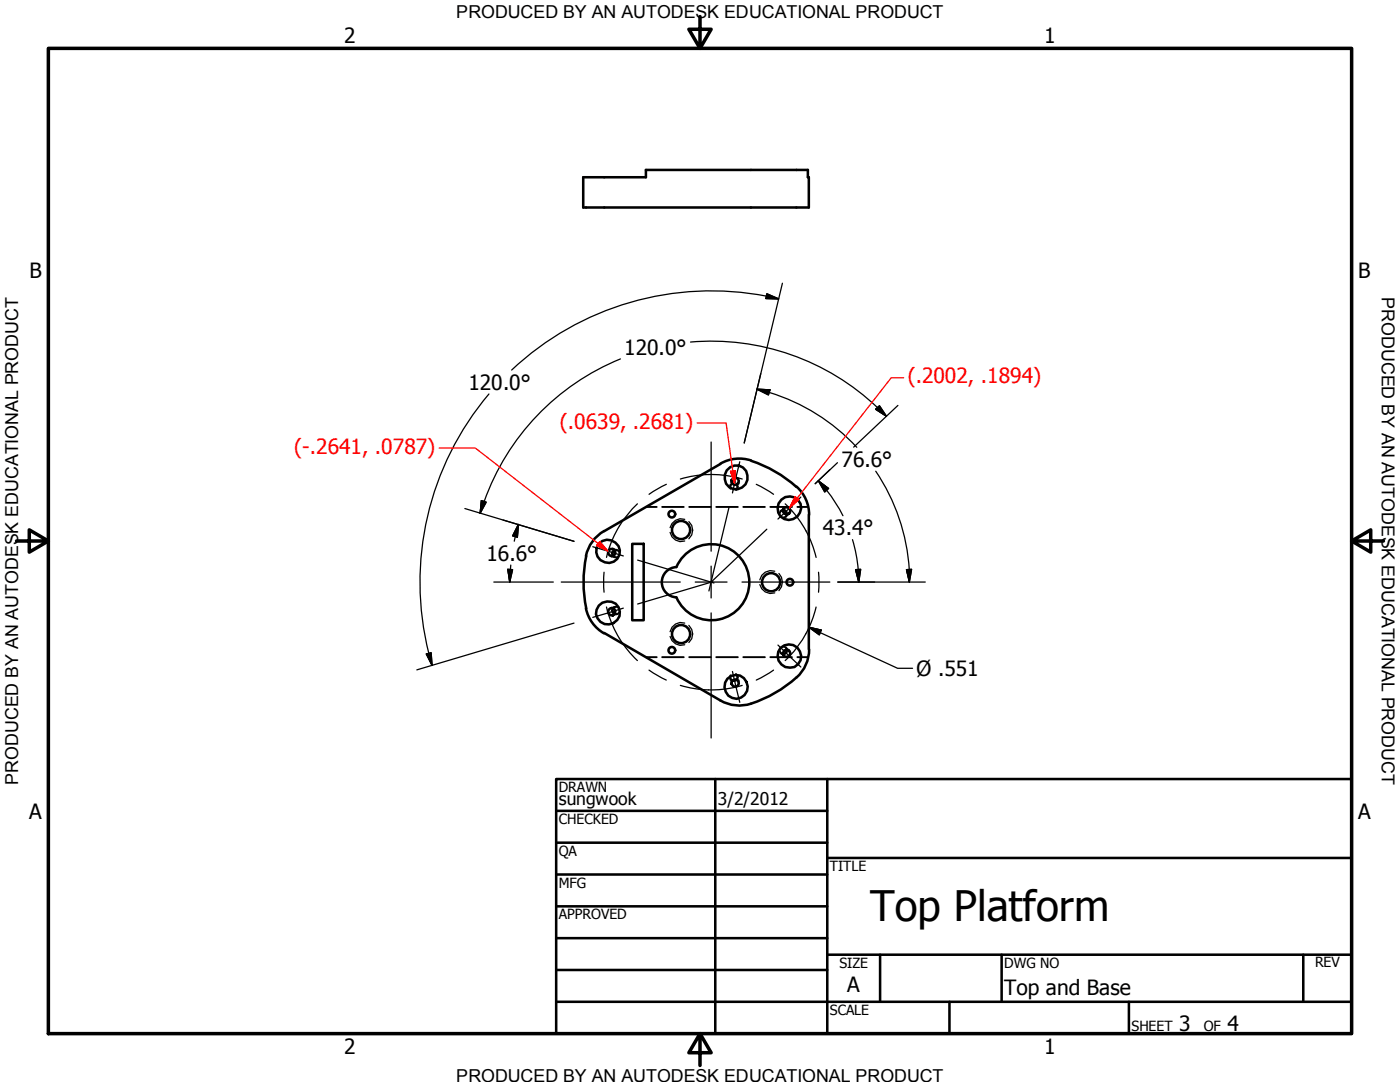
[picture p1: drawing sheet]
<svg xmlns="http://www.w3.org/2000/svg" width="279mm" height="216mm" viewBox="0 0 279 216" stroke-linecap="round" stroke-linejoin="round" font-family="sans-serif">
<!-- layer: Visible (ANSI) -->
<g fill="none" stroke="#000" stroke-width=".51">
<path d="M116.4 35.4h12.5v-1.5h32.3v1.5h.2v6h-45zM143.8 92.6l-23.2 13.4M145 93.9a2.36 2.36 0 0 1 4 .2 2.36 2.36 0 0 1-1.7 3.5 2.35 2.35 0 0 1-2.4-1.1 2.35 2.35 0 0 1 .1-2.6zM146.2 96.5h.4l.4 .2M149.9 91.9a7.5 7.5 0 0 0-6.1 .6M149.9 92a25.5 25.5 0 0 1 9.1 5.2M156 99.7a2.32 2.32 0 0 1 3.6 .5 2.32 2.32 0 0 1-1.3 3.4 2.29 2.29 0 0 1-2.9-.9 2.29 2.29 0 0 1 .6-3zM159 97.1a7.5 7.5 0 0 1 2.5 5.6M117 111a25.5 25.5 0 0 0 0 10.4M119.4 108.5a2.37 2.37 0 0 1 3.7 0 2.37 2.37 0 0 1-.6 3.6 2.41 2.41 0 0 1-2.9-.6 2.41 2.41 0 0 1-.2-3zM120.5 106a7.5 7.5 0 0 0-3.6 4.9M122.7 109.8l-.4 .2-.1 .5 .2 .4"/>
<path d="M126.2 108.5h2.3v15.3h-2.3zM135 113.2a3 3 0 0 0-2.9 3 3 3 0 0 0 2.9 3M135 113.1a7.6 7.6 0 0 1 11.6-2.9 7.6 7.6 0 0 1 0 12 7.6 7.6 0 0 1-11.6-3M156.2 101.8l.5 .1 .3 .3v.5M161.4 102.7v26.8M116.9 121.4a7.5 7.5 0 0 0 3.6 5M119.5 120.8a2.36 2.36 0 0 1 3.6-.1 2.36 2.36 0 0 1-.4 3.5 2.36 2.36 0 0 1-3.4-.8l-.4-.8 .2-.9zM120.6 126.3l23.2 13.5M122.4 121.3l-.2 .5 .1 .4 .4 .3M143.8 139.8a7.5 7.5 0 0 0 6.1 .6M145.2 135.4a2.34 2.34 0 0 1 3.3-.1 2.34 2.34 0 0 1 .1 3.3 2.34 2.34 0 0 1-3.2 .2 2.46 2.46 0 0 1-.2-3.4zM147 135.6l-.4 .2h-.4"/>
<path d="M157 129.6v.5l-.3 .3-.5 .1M161.5 129.6a8.2 8.2 0 0 1-4.2 6.9 25.5 25.5 0 0 1-7.4 3.9"/>
<circle cx="146.7" cy="96" r=".74"/>
<circle cx="122.1" cy="110.2" r=".74"/>
<circle cx="134.1" cy="102.6" r=".67"/>
<circle cx="135.9" cy="105.8" r="1.81"/>
<circle cx="153.9" cy="116.2" r="1.81"/>
<circle cx="157" cy="101.9" r=".74"/>
<circle cx="157.6" cy="116.2" r=".67"/>
<circle cx="122.1" cy="122.1" r=".76"/>
<circle cx="134.1" cy="129.8" r=".67"/>
<circle cx="135.9" cy="126.5" r="1.81"/>
<circle cx="146.7" cy="136.3" r=".76"/>
<circle cx="157" cy="130.4" r=".72"/>
<circle cx="157.5" cy="130.9" r="2.34"/>
</g>
<!-- layer: Hidden Narrow (ANSI) -->
<path d="M133.7 106.2a2.25 2.25 0 0 0 3 1.7M136.7 103.6a2.27 2.27 0 0 0-3 1.7M137.5 104.1a2.31 2.31 0 0 1 0 3.4M151.6 116.6a2.3 2.3 0 0 0 3 1.7M154.6 114a2.28 2.28 0 0 0-3 1.7M155.4 114.4a2.45 2.45 0 0 1 0 3.5M133.7 127a2.27 2.27 0 0 0 3 1.7M136.7 124.3a2.25 2.25 0 0 0-3 1.7M137.5 124.8a2.31 2.31 0 0 1 0 3.4" fill="none" stroke="#000" stroke-width=".25"/>
<!-- layer: Hidden (ANSI) -->
<g fill="none" stroke="#000" stroke-width=".38">
<path d="M145.8 96.6l-.1 .4M146 95.8l-.1 .4M146.2 96.5l-.4 .3v.7M147 96.7l.2 .5-.3 .6M147.3 97l-.1 .3M147.4 96.2v.4M121.9 110.9l.3 .2M122.3 109.5l.3 .1M122.4 110.9l.3 .3 .6-.1M122.4 111.1l.3 .1M122.7 109.8h.5l.4 .4M122.9 109.7l.3 .1"/>
<path d="M128.9 101.2h2.2M132.1 101.2h4.4M137.5 101.2h4.4M142.9 101.2h4.4M148.3 101.2h4.4M153.7 101.2h4.4M156 101.8l-.2 .2M156.2 101.8l-.4 .2-.2 .6M156.5 101.3l-.3 .3M157 102.7l-.2 .4-.4 .2h-.1M157 102.9l-.2 .2M157.5 102.5l-.2 .2"/>
<path d="M159.1 101.2h2.1M122.2 121.3h-.3M122.6 122.7l-.3 .1M122.7 121.1l-.3 .1M123.2 122.5l-.3 .1M123.3 121.2l-.6-.1-.3 .2M123.6 122.1l-.4 .5-.5-.1M128.9 131.1h2.2M132.1 131.1h4.4M137.5 131.1h4.4M142.9 131.1h4.4M145.7 135.3l.1 .4"/>
<path d="M145.8 134.7v.7l.4 .4M145.9 136.1l.1 .4M146.9 134.5l.3 .6-.2 .5M147.2 134.9l.1 .4M147.4 135.7v.4M148.3 131.1h4.4M153.7 131.1h4.4M155.6 129.7l.2 .6 .4 .2M155.8 130.3l.2 .2M156.2 130.7l.3 .2M156.3 129h.1l.4 .2 .2 .4M156.8 129.2l.2 .2"/>
<path d="M157.3 129.6l.2 .3M159.1 131.1h2.1"/>
</g>
<!-- layer: Border (ANSI) -->
<path d="M9.7 9.7h260v196.5h-260zM139.7 3.3v6.4l-2.2-3.9h4.4l-2.2 3.9M3.3 107.9h6.4l-3.9-2.2v4.5l3.9-2.3M269.7 107.9l3.9 2.3v-4.5l-3.9 2.2h6.4M139.7 206.2l2.2 3.9h-4.4l2.2-3.9v6.4" fill="none" stroke="#000" stroke-width=".7"/>
<!-- layer: Title (ANSI) -->
<g fill="none" stroke="#000" stroke-width=".51">
<path d="M111 155.4h158.7v50.8h-158.7zM142.7 155.4v50.8M165.1 155.4v50.8M111 161.8h54.1M111 168.1h54.1M111 174.5h54.1M165.1 171.2h104.6M111 180.8h54.1M111 187.2h54.1M111 193.5h54.1M111 199.9h158.7M165.1 190.5h104.6"/>
<path d="M175.6 190.5v9.4M189.5 199.9v6.3M199.9 190.5v9.4M225.3 199.9v6.3M260.1 190.5v9.4"/>
</g>
<!-- layer: Center Mark (ANSI) -->
<g fill="none" stroke="#000" stroke-width=".25">
<path d="M141.9 88.2v21.8M147.6 92.1l-1.4 6.3M159.8 99.2l-4.5 4.4M112 116.1h23.8M118.3 109.1l6.1 1.8M127.3 111.8l15.2 4.5M138.7 116.1h6.4M141.9 113v6.3M142.2 116.1l-14.9 4.4M145.5 101.3l-4 16.6M148.1 116.1h17.5M153 105.6l-11.2 10.7"/>
<path d="M124.4 121.3l-6.1 1.9M141.9 122.3v25M146.2 134l1.4 6.1M155.3 128.7l4.5 4.4"/>
</g>
<!-- layer: Centerline (ANSI) -->
<path d="M133 96.6l-3.5 2M135.8 95.6a21.5 21.5 0 0 1 12.3 0M150.9 96.6l3.5 2M120.6 114.2v4M127.2 100.5a21.5 21.5 0 0 0-6.2 10.7M156.7 100.5a21.5 21.5 0 0 1 6.2 10.7M163.4 114.2v4M121 121.1a21.5 21.5 0 0 0 6.2 10.7M129.5 133.7l3.5 2M135.8 136.8a21.5 21.5 0 0 0 12.3 0M154.4 133.7l-3.5 2M162.9 121.1a21.5 21.5 0 0 1-6.2 10.7" fill="none" stroke="#000" stroke-width=".25"/>
<!-- layer: Dimension (ANSI) -->
<g fill="none" stroke="#000" stroke-width=".25">
<path d="M153 58.6l2.4 1h-2.6zM155.4 59.6a58.1 58.1 0 0 0-53.3 14.2M156.1 56.5l-7.6 31.9M97.6 78.6a58.1 58.1 0 0 0-12 51.8M123.8 71.6a48.1 48.1 0 0 0-27.2 28.5M137.8 68.3a48.1 48.1 0 0 1 37.3 13.1M151.1 77.7l2.6 .1-.3 1zM151.1 77.7l2.4 .6M153.5 78.3a39.6 39.6 0 0 1 17.5 11M96.1 99.9l.9 .3-1.2 2.2zM163.3 95.9l2.1 1.6-.8 .7zM163.3 95.9l1.7 1.9"/>
<path d="M165 97.8a29.4 29.4 0 0 1 3.2 5.1M167.1 92.3l-4.4 4.2 2.9-2.8M174.8 81.7l.7-.7 1.4 2.1zM174.8 94a39.6 39.6 0 0 1 6.7 19.7M175.1 81.3l1.8 1.8M179.2 80.9l-8.8 8.3M92.8 101.5l21.8 6.5M96.6 100l-.8 2.4M98.6 116.1h11.8M101.3 113.6l1 .1-.6 2.4zM101.9 113.7l-.2 2.4M101.9 112.8v.9"/>
<path d="M102.8 107.1l-.2 .9M103.4 104.6l-.1 2.6-1-.3zM103.4 104.6l-.6 2.5M167.2 116.1h17.5M170.1 107.7a29.4 29.4 0 0 1 1.2 6l.1 2.4M170.8 113.7l1-.1-.4 2.5zM180.9 113.7l1-.1-.4 2.5zM181.4 113.7l.1 2.4M85.1 130.5l.9-.3 .2 2.6zM85.5 130.4l.7 2.4M114.6 124.3l-31.4 9.4M161.4 125.2l2.5 .5-.4 1z"/>
<path d="M161.4 125.2l17.7 8.1h3"/>
</g>
<g fill="#000" stroke="#000" stroke-width=".25">
<path d="M152.8 59.6h2.6zM153 58.6l2.4 1h-2.6zM151.1 77.7l2.6 .1zM151.1 77.7l2.6 .1-.3 1zM96.1 99.9l-.3 2.5zM96.1 99.9l.9 .3-1.2 2.2zM163.3 95.9l2.1 1.6zM163.3 95.9l2.1 1.6-.8 .7zM174.8 81.7l2.1 1.4zM174.8 81.7l.7-.7 1.4 2.1zM101.3 113.6l.4 2.5zM101.3 113.6l1 .1-.6 2.4z"/>
<path d="M103.4 104.6l-.1 2.6zM103.4 104.6l-.1 2.6-1-.3zM170.8 113.7l.6 2.4zM170.8 113.7l1-.1-.4 2.5zM180.9 113.7l.6 2.4zM180.9 113.7l1-.1-.4 2.5zM85.1 130.5l1.1 2.3zM85.1 130.5l.9-.3 .2 2.6zM161.4 125.2l2.5 .5zM161.4 125.2l2.5 .5-.4 1z"/>
</g>
<!-- layer: Copy (1) of 0 -->
<g fill="#f00" stroke="#f00" stroke-width=".25">
<path d="M145.8 94l.8 2.5z"/>
<path d="M145.8 94l.9-.1-.1 2.6z"/>
<path d="M158.7 99.1l-1.2 2.3z"/>
<path d="M158.7 99.1l.7 .6-1.9 1.7z"/>
<path d="M119.1 108.8l2.2 1.2z"/>
<path d="M119.7 108.1l1.6 1.9-2.2-1.2z"/>
</g>
<path d="M180.3 75.4h-2.4l-20 25.4M87.6 89.4h7.3l26.2 20.5M139.1 84.4h5.8l1.7 11.8M146.6 95.9l.1-2-.9 .1 .8 2.3M159.3 99.6l-.6-.5-1 2.1M159.4 99.7l-.3 .3M120.8 109.7l-1.7-.9 .6-.7 1.5 1.8" fill="none" stroke="#f00" stroke-width=".25"/>
<text font-size="8.4" x="173.7" y="183.7">Top Platform</text>
<g font-size="4.2">
<text x="68.7" y="8.6">2</text>
<text x="208.4" y="8.6">1</text>
<text x="5.9" y="55.5">B</text>
<text x="271.1" y="55.5">B</text>
<text x="124.6" y="70.9">120.0°</text>
<text x="93.5" y="77.7">120.0°</text>
<text x="168" y="93.2">76.6°</text>
<text x="164.2" y="106.8">43.4°</text>
<text x="97.1" y="111.9">16.6°</text>
<text x="182.9" y="134.9">Ø .551</text>
<text x="5.8" y="163.4">A</text>
<text x="271" y="163.4">A</text>
<text x="169.1" y="198">A</text>
<text x="200.4" y="198.6">Top and Base</text>
<text x="235.3" y="205.7">3</text>
<text x="245" y="205.7">4</text>
<text x="68.7" y="210.3">2</text>
<text x="208.4" y="210.3">1</text>
</g>
<g font-size="4.2" fill="#f00">
<text x="181.2" y="76.5">(.2002, .1894)</text>
<text x="111.7" y="85.5">(.0639, .2681)</text>
<text x="58.7" y="90.6">(-.2641, .0787)</text>
</g>
<g font-size="3.6">
<text x="91.1" y="3.6">PRODUCED BY AN AUTODESK EDUCATIONAL PRODUCT</text>
<text x="275.8" y="59.3" transform="rotate(90 275.8 59.3)">PRODUCED BY AN AUTODESK EDUCATIONAL PRODUCT</text>
<text x="3.6" y="156.6" transform="rotate(-90 3.6 156.6)">PRODUCED BY AN AUTODESK EDUCATIONAL PRODUCT</text>
<text x="91.1" y="215.9">PRODUCED BY AN AUTODESK EDUCATIONAL PRODUCT</text>
</g>
<g font-size="3.5">
<text x="111.5" y="160.6">sungwook</text>
<text x="143.3" y="160.7">3/2/2012</text>
</g>
<g font-size="2.8">
<text x="111.5" y="158">DRAWN</text>
<text x="111.5" y="164.4">CHECKED</text>
<text x="111.5" y="170.8">QA</text>
<text x="165.6" y="173.7">TITLE</text>
<text x="111.5" y="177.1">MFG</text>
<text x="111.5" y="183.5">APPROVED</text>
<text x="167.5" y="193.1">SIZE</text>
<text x="200.4" y="193.1">DWG NO</text>
<text x="262.4" y="193">REV</text>
<text x="165.6" y="202.5">SCALE</text>
<text x="225.8" y="205.7">SHEET</text>
<text x="240.2" y="205.7">OF</text>
</g>
</svg>
